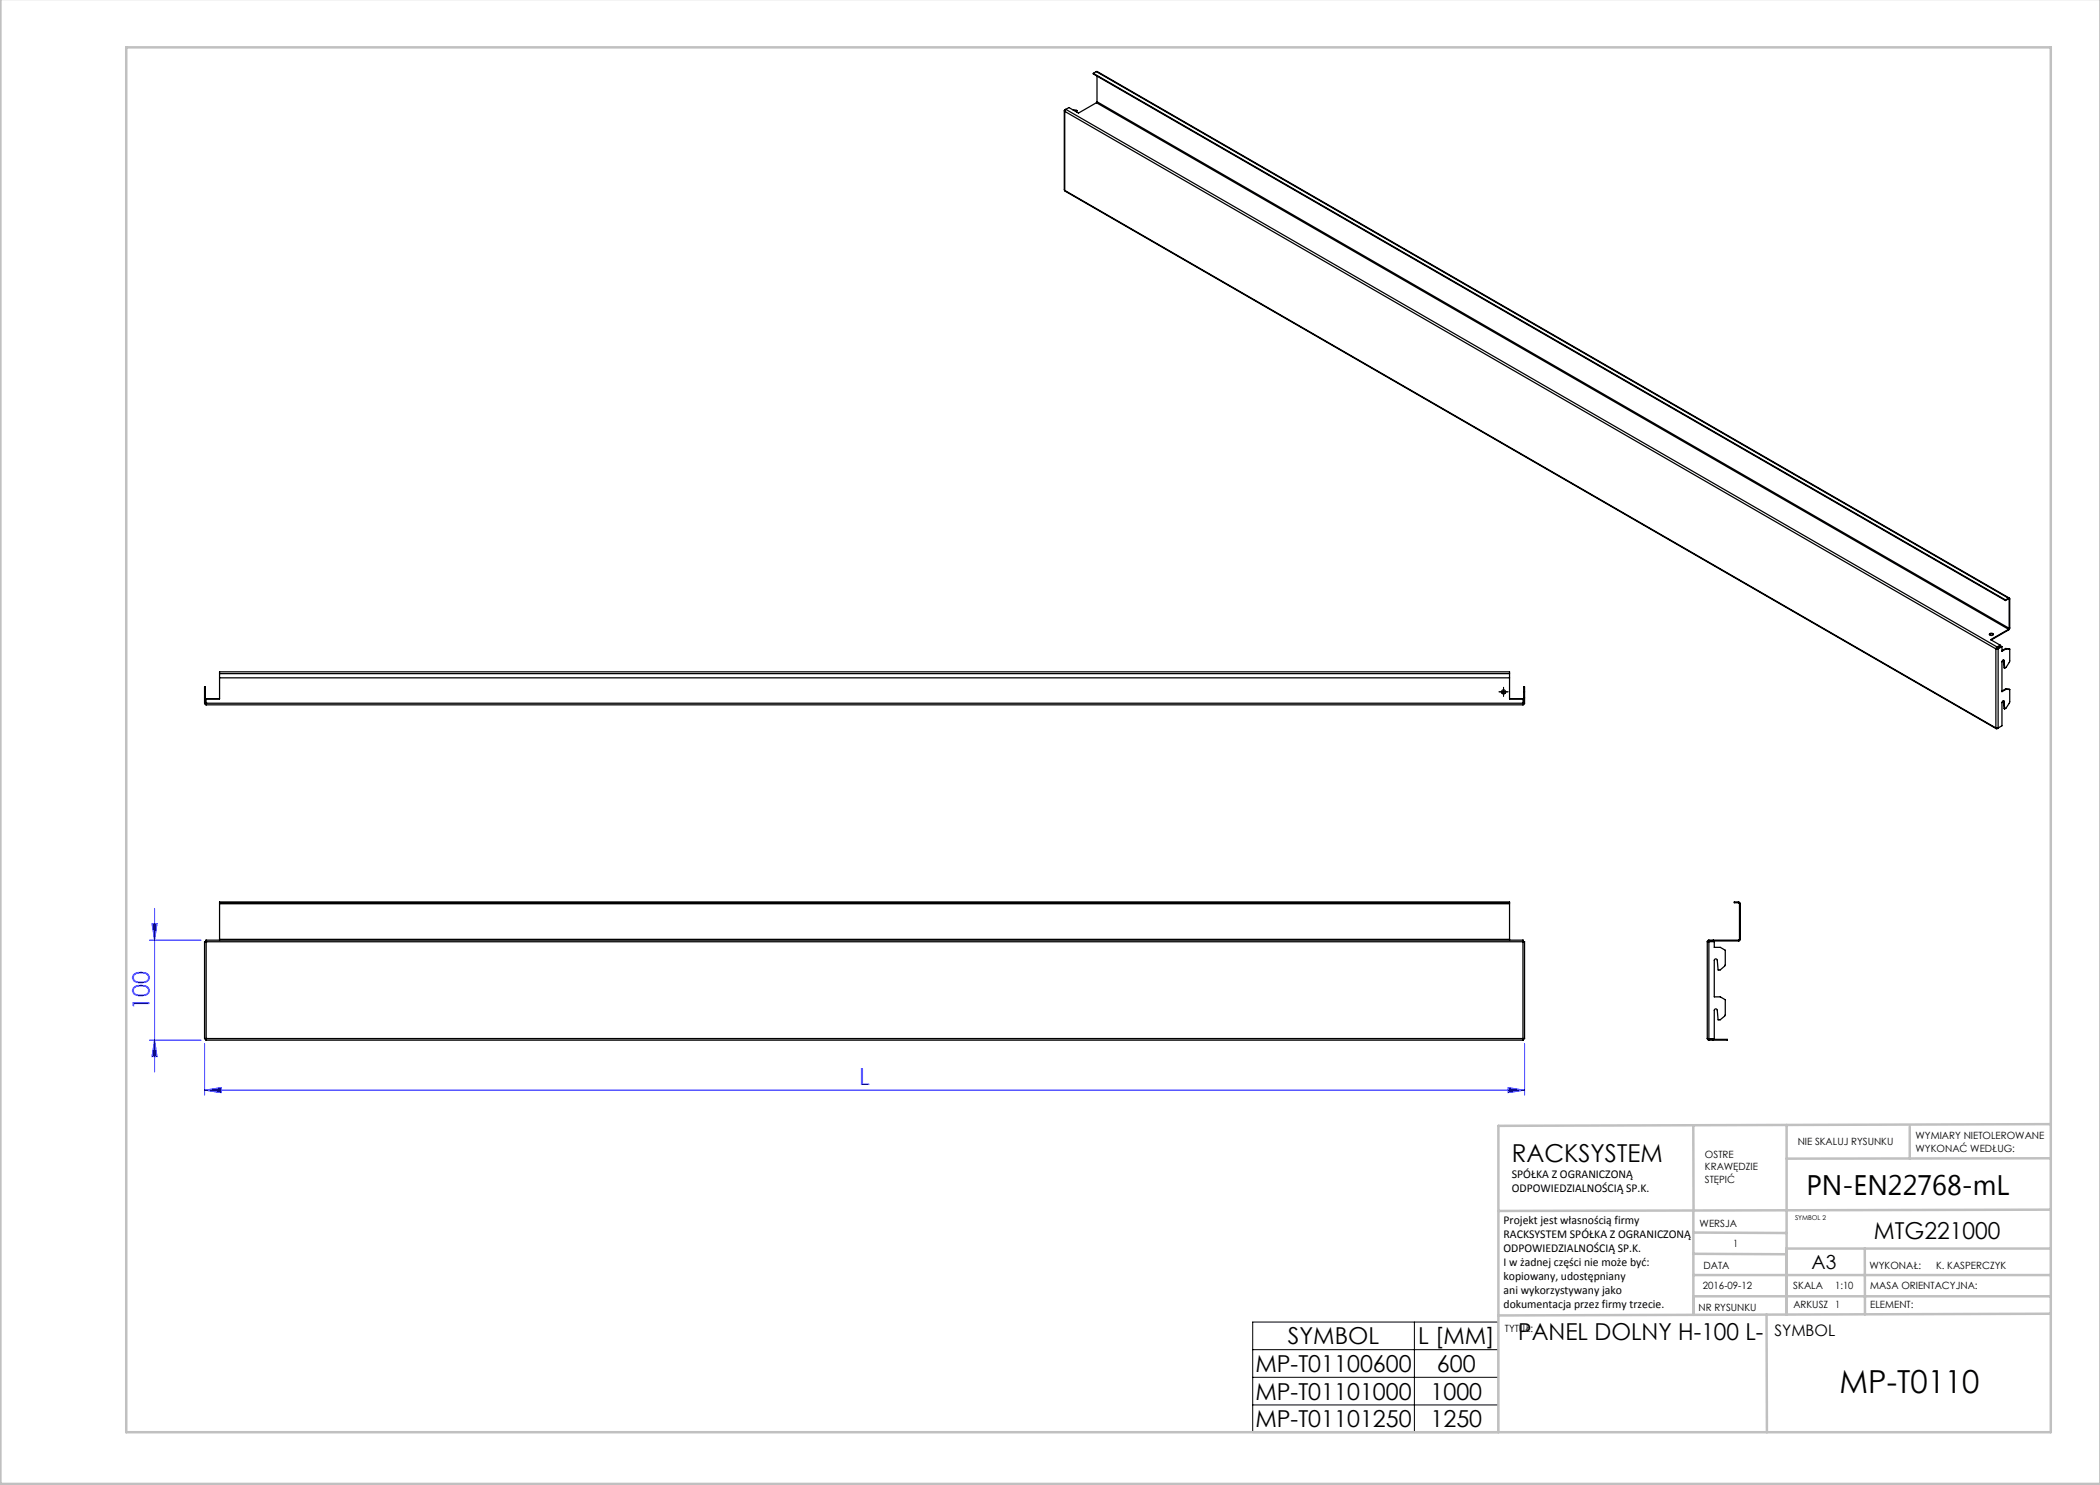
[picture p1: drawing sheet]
<svg xmlns="http://www.w3.org/2000/svg" width="420mm" height="297mm" viewBox="0 0 420 297" stroke-linecap="round" stroke-linejoin="round" font-family="sans-serif">
<path d="M29.9 188h10.3M30.4 184.7h1l-.5 3.3zM30.9 181.7v32.7M29.9 208h10.3M30.9 208l.5 3.3h-1zM40.9 218l3.3-.5v1zM40.9 208.7v10.3M40.9 218h264M301.6 217.5l3.3 .5-3.3 .5zM304.9 208.7v10.3" fill="none" stroke="#00f" stroke-width=".2"/>
<path d="M300.2 138.4h1M300.7 137.9v1M250.5 264.4h49.2v22.1h-49.2zM250.5 269.9h49.2M250.5 275.5h49.2M282.9 264.4v22.1M250.5 281h49.2" fill="none" stroke="#000" stroke-width=".2"/>
<path d="M300.2 138.4h-.4M300.7 137.9v-.4M300.7 138.9v.4M301.2 138.4h.4" fill="none" stroke="#000" stroke-width=".2" stroke-dasharray="15.2 1.3 1.3 1.3"/>
<g fill="none" stroke="#c0c0c0" stroke-width=".5">
<path d="M.1 -.1v296.9h419.9M25.2 9.5h385v276.9h-385zM338.7 225.2v16.9M357.3 225v37.9M382 225.4v6.3M410.1 224.8l-110.4 .4v61.2M410.1 231.7h-52.8M338.7 259.3h71.5M338.7 255h71.5M338.7 250.8l18.6 .1M338.7 246.5l18.6 .1M338.7 242.1v20.9"/>
<path d="M373 249.7v13.2M410.1 241.9l-110.4 .3M410.2 249.7h-52.9v13.2M353.3 262.9l.1 23.5M410.2 262.7l-110.5 .4"/>
</g>
<g fill="#00f">
<path d="M301.6 217.5l3.3 .5-3.3 .5zM40.9 218l3.3-.5v1z"/>
<path d="M30.4 184.7h1l-.5 3.3zM30.9 208l.5 3.3h-1z"/>
</g>
<g fill="none" stroke="#000" stroke-width=".25">
<path d="M218.7 14.7v.1l182.4 105.3M218.7 14.7l182.4 105.3M219.3 14.3h.1l182.5 105.3M219.3 14.3l-.6 .4M219.3 14.3l182.4 105.3M219.4 15.2v5.1M212.9 22.1l.1 16M213 38.1l186.3 107.6M213 22v.3M213 22.3l186.2 107.5M213 38.1l186.2 107.5M213 22.3v15.8"/>
<path d="M213 22h.1M213.2 21.9l-.2 .4M213.2 21.9l186.2 107.5M213.2 21.9l-.2 .1M214.6 22l.8 .1M214.7 22.1h.7M215.4 22.1v.3M219.3 20.5l-3.6 2.1-1.9-1.1-.6 .4M219.3 20.5l182.4 105.4M219.4 20.3l-.1 .2M219.4 20.3l182.4 105.4M401.1 120v.1"/>
<path d="M401.7 119.6h.2v.2M401.7 119.8h.1M401.7 119.6l-.6 .4M401.7 119.6v.2M401.7 119.8l-.6 .3M401.8 119.8v5.9M401.9 119.8v5.8M401.9 119.8h-.1M40.9 139.6h.2M40.9 138.4h.2M43.9 134.7v-.3h258v.3M43.9 134.7v5.1h-2.7v.8"/>
<path d="M43.9 135.6h258M43.9 134.7h258M300.3 138.4a.4 .4 0 0 0 .4 .4 .4 .4 0 0 0 .4-.4M301.9 134.7v5.1h2.7v.8M304.8 139.6h.1M304.8 138.4h.1M397.9 126.9a.53 .53 0 0 1 .8 0M397.9 126.8a.41 .41 0 0 1 .4-.2 .41 .41 0 0 1 .3 .4 .41 .41 0 0 1-.4 .1 .41 .41 0 0 1-.3-.3zM399.2 129.8v15.8M399.3 129.7l-.1 .1M399.4 129.4l-.2 .4M399.4 129.5l-.1 .2"/>
<path d="M399.4 129.4v.1M399.5 129.7h-.2M399.5 129.7l.1 .1M399.6 129.8h-.4M399.6 129.8v15.8M400 129l-.6 .4M400 129v.2l-.6 .3M400.4 129.3l-.8 .5M400.4 129.3h-.1l-.8 .4M400.4 129.3v1l.8-.5M400.7 132h.1M400.7 132l.1 .1"/>
<path d="M400.7 132l.1 1.6h.1M400.8 132.1a.25 .25 0 0 0-.3 0 .25 .25 0 0 0-.1 .3v5.9l.8-.5M400.8 132.1l.1 1.5M401.1 129.7l.1 .1M401.1 129.7l-.7 .4M401.1 129.7l.8 .1M401.1 137.8h.1M401.1 137.8l-.7 .4M401.1 137.8l.8 .1M401.2 129.8h.7M401.2 137.8l.7 .1M401.7 125.9l-3.6 2 1.9 1.1"/>
<path d="M401.7 125.9v.1M401.7 126l-3.5 2M401.8 125.7l-.1 .2M401.9 125.6l-.2 .4M401.9 125.6l-.1 .1M401.9 137.9v2.6l-.7 1.1-.3 .2M401.9 129.8v2.5l-.7 1.2-.3 .1M40.9 140.6l.3 .4M40.9 140.6v-3.2h.2v3.2M40.9 140.6h.2M41.1 140.6l.1 .2M41.2 140.6h.1"/>
<path d="M41.2 140.6v.4M41.2 140.6h263.4M41.2 141h263.4M304.6 140.6h.1M304.6 140.6v.4M304.8 140.6l-.2 .2M304.8 140.6v-3.2h.1v3.2M304.8 140.6h.1M304.9 140.6l-.3 .4M399.2 145.6h.4M399.2 145.6l.2 .1M399.4 145.6v.1"/>
<path d="M399.6 145.6l-.2 .1M400.7 140.1v.1M400.7 140.2l.1 .1M400.7 140.2l.1 1.5 .1 .1M400.8 140.3a.25 .25 0 0 0-.3-.1 .25 .25 0 0 0-.1 .3v4.7l-.8 .4M400.8 140.3l.1 1.5M40.9 188.3l.3 .1M40.9 188.3v19.4M41.2 188v.4M41.2 188h263.4M41.2 188v.2M41.2 188.4v19.3"/>
<path d="M41.2 188.4h263.4M41.2 188.4h.1M43.9 180.6v.2M43.9 187.9v.1M43.9 180.6v-.2h258v.2M43.9 180.6h258M43.9 180.8v7.1M43.9 180.8h258M43.9 187.9h258M301.9 180.6v.2M301.9 187.9v.1M301.9 180.8v7.1"/>
<path d="M304.6 188.4h.1M304.6 188.4v19.3M304.6 188v.4M304.6 188v.2M304.9 188.3l-.3 .1M304.9 188.3v19.4M341.5 188.4v19.3M341.8 188.3h1.1v1.2h1.2l1 .5-.1 3-1 1h-.4l-.1-2a.3 .3 0 0 0-.4-.2 .3 .3 0 0 0-.2 .3v7.3h1.2l1 .5-.1 3.1-1 1h-.4l-.1-2a.3 .3 0 0 0-.4-.2 .3 .3 0 0 0-.2 .3v5.6h-1.1M341.8 188.3l-.3 .1M341.8 188l-.3 .4M341.8 188.2l-.2 .2M341.8 188h5.9"/>
<path d="M341.8 188v.2M341.8 188.3v19.4M341.8 188.2h5.9M341.8 188.3h.1M342.7 188v.2M347.7 180.4l.2 .1 .2 .3M347.7 180.6l.2 .2M347.7 180.4h-.8v.2h.8M347.7 180.4v.2M347.7 188v.2M347.9 187.9l-.2 .1M347.9 180.8h.2"/>
<path d="M347.9 187.9h.2M347.9 180.8v7.1M348.1 187.9l-.4 .3M348.1 180.8v7.1M41.2 208h263.4M41.2 207.9v.1M41.2 207.7h-.3M41.2 207.7v.3M41.2 207.7h263.4M41.2 207.7h.1M304.6 207.7h.1M304.6 207.7v.3"/>
<path d="M304.6 207.7h.3M304.6 207.9v.1M341.5 207.7h.3M341.5 207.7l.3 .3M341.6 207.7l.2 .2M341.8 207.9h3.7v.1h-3.7M341.8 207.9v.1M341.8 207.7h.1M342.7 207.9v.1"/>
<circle cx="300.7" cy="138.4" r=".4"/>
</g>
<text font-size="6.3" x="367.9" y="278.5">MP-T0110</text>
<text font-size="5.6" x="361.3" y="239.1">PN-EN22768-mL</text>
<text font-size="4.9" x="302.4" y="232.4">RACKSYSTEM</text>
<g font-size="4.7" fill="#00f">
<text x="29.9" y="202" transform="rotate(-90 29.9 202)">100</text>
<text x="171.8" y="217">L</text>
</g>
<g font-size="4.7">
<text x="374.8" y="247.8">MTG221000</text>
<text x="257.6" y="268.9">SYMBOL</text>
<text x="283.6" y="268.9">L [MM]</text>
<text x="303.6" y="268.1">PANEL DOLNY H-100 L-</text>
<text x="251.1" y="274.4">MP-T01100600</text>
<text x="287.4" y="274.4">600</text>
<text x="251.1" y="279.9">MP-T01101000</text>
<text x="286.1" y="279.9">1000</text>
<text x="251.1" y="285.4">MP-T01101250</text>
<text x="286.1" y="285.4">1250</text>
</g>
<text font-size="3.9" x="362.3" y="253.8">A3</text>
<text font-size="3.2" x="354.9" y="267.2">SYMBOL</text>
<g font-size="2.4">
<text x="302.4" y="235.6">SPÓŁKA Z OGRANICZONĄ</text>
<text x="302.4" y="238.4">ODPOWIEDZIALNOŚCIĄ SP.K.</text>
<text x="300.7" y="244.7">Projekt jest własnością firmy</text>
<text x="300.7" y="247.5">RACKSYSTEM SPÓŁKA Z OGRANICZONĄ</text>
<text x="300.7" y="250.3">ODPOWIEDZIALNOŚCIĄ SP.K.</text>
<text x="300.7" y="253.1">I w żadnej części nie może być:</text>
<text x="300.7" y="256">kopiowany, udostępniany</text>
<text x="300.7" y="258.8">ani wykorzystywany jako</text>
<text x="300.7" y="261.6">dokumentacja przez firmy trzecie.</text>
</g>
<g font-size="2">
<text x="383.1" y="227.9">WYMIARY NIETOLEROWANE</text>
<text x="341" y="231.6">OSTRE</text>
<text x="359.5" y="228.9">NIE SKALUJ RYSUNKU</text>
<text x="383.1" y="230.4">WYKONAĆ WEDŁUG:</text>
<text x="341" y="234.1">KRAWĘDZIE</text>
<text x="341" y="236.6">STĘPIĆ</text>
<text x="339.9" y="245.4">WERSJA</text>
<text x="346.6" y="249.5">1</text>
<text x="340.6" y="257.7">2016-09-12</text>
<text x="340.7" y="253.8">DATA</text>
<text x="358.7" y="257.7">SKALA</text>
<text x="367" y="257.7">1:10</text>
<text x="373.9" y="253.8">WYKONAŁ:</text>
<text x="374.1" y="257.7">MASA ORIENTACYJNA:</text>
<text x="387.2" y="253.8">K. KASPERCZYK</text>
<text x="339.7" y="262.3">NR RYSUNKU</text>
<text x="358.7" y="261.7">ARKUSZ 1</text>
<text x="374.1" y="261.7">ELEMENT:</text>
<text x="301" y="266.4">TYTUŁ:</text>
</g>
<text font-size="1.3" x="359" y="244">SYMBOL 2</text>
</svg>
